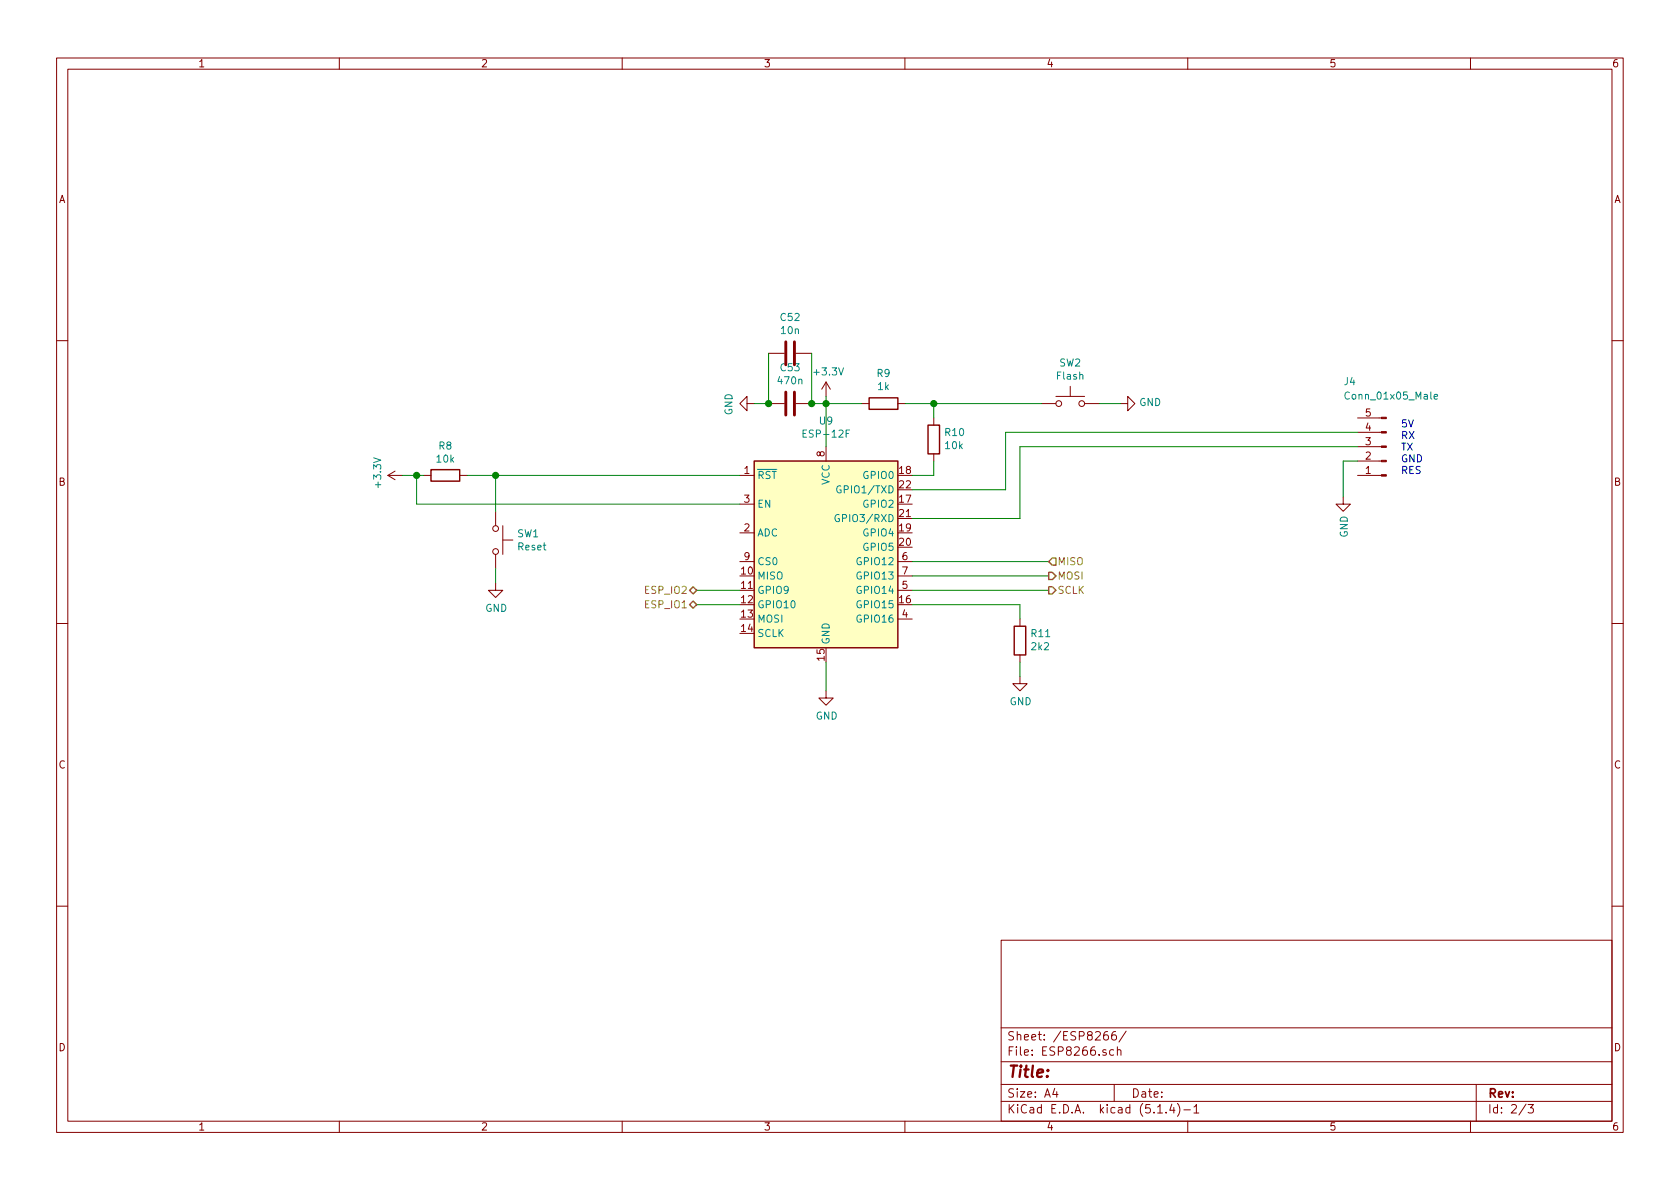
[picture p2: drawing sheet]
EESchema Schematic File Version 4
LIBS:PixelFan-cache
EELAYER 30 0
EELAYER END
$Descr A4 11693 8268
encoding utf-8
Sheet 2 3
Title ""
Date ""
Rev ""
Comp ""
Comment1 ""
Comment2 ""
Comment3 ""
Comment4 ""
$EndDescr
$Comp
L RF_Module:ESP-12F U9
U 1 1
P 5750 3900
F 0 "U9" H 5750 4881 50  0000 C CNN
F 1 "ESP-12F" H 5750 4790 50  0000 C CNN
F 2 "RF_Module:ESP-12E" H 5750 3900 50  0001 C CNN
F 3 "http://wiki.ai-thinker.com/_media/esp8266/esp8266_series_modules_user_manual_v1.1.pdf" H 5400 4000 50  0001 C CNN
	1    5750 3900
	1    0    0    -1  
$EndComp
Text HLabel 4850 4200 0    50   BiDi ~ 0
ESP_IO1
Text HLabel 4850 4100 0    50   BiDi ~ 0
ESP_IO2
$Comp
L power:GND #PWR036
U 1 1
P 5750 4800
F 0 "#PWR036" H 5750 4550 50  0001 C CNN
F 1 "GND" H 5755 4627 50  0000 C CNN
F 2 "" H 5750 4800 50  0001 C CNN
F 3 "" H 5750 4800 50  0001 C CNN
	1    5750 4800
	1    0    0    -1  
$EndComp
Wire Wire Line
	5750 4800 5750 4600
Wire Wire Line
	5750 2750 5750 2800
$Comp
L Device:R R8
U 1 1
P 3100 3300
F 0 "R8" V 2893 3300 50  0000 C CNN
F 1 "10k" V 2984 3300 50  0000 C CNN
F 2 "Resistor_SMD:R_0805_2012Metric_Pad1.15x1.40mm_HandSolder" V 3030 3300 50  0001 C CNN
F 3 "~" H 3100 3300 50  0001 C CNN
	1    3100 3300
	0    1    1    0   
$EndComp
$Comp
L power:+3.3V #PWR035
U 1 1
P 5750 2750
F 0 "#PWR035" H 5750 2600 50  0001 C CNN
F 1 "+3.3V" H 5765 2923 50  0000 C CNN
F 2 "" H 5750 2750 50  0001 C CNN
F 3 "" H 5750 2750 50  0001 C CNN
	1    5750 2750
	1    0    0    -1  
$EndComp
$Comp
L power:+3.3V #PWR033
U 1 1
P 2800 3300
F 0 "#PWR033" H 2800 3150 50  0001 C CNN
F 1 "+3.3V" H 2815 3473 50  0000 C CNN
F 2 "" H 2800 3300 50  0001 C CNN
F 3 "" H 2800 3300 50  0001 C CNN
	1    2800 3300
	0    -1   -1   0   
$EndComp
Wire Wire Line
	2950 3300 2900 3300
Wire Wire Line
	2900 3500 2900 3300
Connection ~ 2900 3300
Wire Wire Line
	2900 3300 2800 3300
Wire Wire Line
	3250 3300 3450 3300
Wire Wire Line
	6350 3300 6500 3300
$Comp
L Device:R R10
U 1 1
P 6500 3050
F 0 "R10" H 6430 3004 50  0000 R CNN
F 1 "10k" H 6430 3095 50  0000 R CNN
F 2 "Resistor_SMD:R_0805_2012Metric_Pad1.15x1.40mm_HandSolder" V 6430 3050 50  0001 C CNN
F 3 "~" H 6500 3050 50  0001 C CNN
	1    6500 3050
	-1   0    0    1   
$EndComp
Wire Wire Line
	6500 3300 6500 3200
$Comp
L Device:R R9
U 1 1
P 6150 2800
F 0 "R9" V 6357 2800 50  0000 C CNN
F 1 "1k" V 6266 2800 50  0000 C CNN
F 2 "Resistor_SMD:R_0805_2012Metric_Pad1.15x1.40mm_HandSolder" V 6080 2800 50  0001 C CNN
F 3 "~" H 6150 2800 50  0001 C CNN
	1    6150 2800
	0    -1   -1   0   
$EndComp
Wire Wire Line
	6300 2800 6500 2800
Wire Wire Line
	6500 2800 6500 2900
Wire Wire Line
	6000 2800 5750 2800
Connection ~ 5750 2800
Wire Wire Line
	5750 2800 5750 3100
Wire Wire Line
	7250 2800 6500 2800
Connection ~ 6500 2800
$Comp
L power:GND #PWR038
U 1 1
P 7800 2800
F 0 "#PWR038" H 7800 2550 50  0001 C CNN
F 1 "GND" V 7805 2672 50  0000 R CNN
F 2 "" H 7800 2800 50  0001 C CNN
F 3 "" H 7800 2800 50  0001 C CNN
	1    7800 2800
	0    -1   -1   0   
$EndComp
Wire Wire Line
	7650 2800 7800 2800
$Comp
L Switch:SW_Push SW2
U 1 1
P 7450 2800
F 0 "SW2" H 7450 3085 50  0000 C CNN
F 1 "Flash" H 7450 2994 50  0000 C CNN
F 2 "Button_Switch_SMD:SW_SPST_B3S-1000" H 7450 3000 50  0001 C CNN
F 3 "~" H 7450 3000 50  0001 C CNN
	1    7450 2800
	1    0    0    -1  
$EndComp
Connection ~ 3450 3300
$Comp
L power:GND #PWR034
U 1 1
P 3450 4050
F 0 "#PWR034" H 3450 3800 50  0001 C CNN
F 1 "GND" H 3455 3877 50  0000 C CNN
F 2 "" H 3450 4050 50  0001 C CNN
F 3 "" H 3450 4050 50  0001 C CNN
	1    3450 4050
	1    0    0    -1  
$EndComp
$Comp
L Device:R R11
U 1 1
P 7100 4450
F 0 "R11" H 7030 4404 50  0000 R CNN
F 1 "2k2" H 7030 4495 50  0000 R CNN
F 2 "Resistor_SMD:R_0805_2012Metric_Pad1.15x1.40mm_HandSolder" V 7030 4450 50  0001 C CNN
F 3 "~" H 7100 4450 50  0001 C CNN
	1    7100 4450
	-1   0    0    1   
$EndComp
$Comp
L power:GND #PWR037
U 1 1
P 7100 4700
F 0 "#PWR037" H 7100 4450 50  0001 C CNN
F 1 "GND" H 7105 4527 50  0000 C CNN
F 2 "" H 7100 4700 50  0001 C CNN
F 3 "" H 7100 4700 50  0001 C CNN
	1    7100 4700
	1    0    0    -1  
$EndComp
Wire Wire Line
	7100 4700 7100 4600
Wire Wire Line
	7100 4300 7100 4200
$Comp
L Connector:Conn_01x05_Male J4
U 1 1
P 9650 3100
F 0 "J4" H 9950 2650 50  0000 R CNN
F 1 "Conn_01x05_Male" H 9950 2750 50  0000 R CNN
F 2 "Connector_PinHeader_2.54mm:PinHeader_1x05_P2.54mm_Vertical" H 9650 3100 50  0001 C CNN
F 3 "~" H 9650 3100 50  0001 C CNN
	1    9650 3100
	-1   0    0    1   
$EndComp
Text Notes 9750 3300 0    50   ~ 0
5V\nRX\nTX\nGND\nRES
Wire Wire Line
	9450 3000 7000 3000
Wire Wire Line
	7000 3000 7000 3400
Wire Wire Line
	9450 3100 7100 3100
Wire Wire Line
	7100 3100 7100 3600
$Comp
L power:GND #PWR039
U 1 1
P 9350 3450
F 0 "#PWR039" H 9350 3200 50  0001 C CNN
F 1 "GND" V 9355 3322 50  0000 R CNN
F 2 "" H 9350 3450 50  0001 C CNN
F 3 "" H 9350 3450 50  0001 C CNN
	1    9350 3450
	1    0    0    -1  
$EndComp
Wire Wire Line
	9450 3200 9350 3200
Wire Wire Line
	9350 3200 9350 3450
Text HLabel 7300 4000 2    50   Output ~ 0
MOSI
Wire Wire Line
	3450 3550 3450 3300
$Comp
L Switch:SW_Push SW1
U 1 1
P 3450 3750
F 0 "SW1" V 3404 3898 50  0000 L CNN
F 1 "Reset" V 3495 3898 50  0000 L CNN
F 2 "Button_Switch_SMD:SW_SPST_B3S-1000" H 3450 3950 50  0001 C CNN
F 3 "~" H 3450 3950 50  0001 C CNN
	1    3450 3750
	0    1    1    0   
$EndComp
Wire Wire Line
	3450 4050 3450 3950
Text HLabel 7300 3900 2    50   Input ~ 0
MISO
Text HLabel 7300 4100 2    50   Output ~ 0
SCLK
Wire Wire Line
	3450 3300 5150 3300
Wire Wire Line
	6350 4100 7300 4100
Wire Wire Line
	6350 3900 7300 3900
Wire Wire Line
	6350 4000 7300 4000
Wire Wire Line
	2900 3500 5150 3500
Wire Wire Line
	6350 4200 7100 4200
Wire Wire Line
	6350 3600 7100 3600
Wire Wire Line
	6350 3400 7000 3400
$Comp
L Device:C C53
U 1 1
P 5500 2800
F 0 "C53" V 5248 2800 50  0000 C CNN
F 1 "470n" V 5339 2800 50  0000 C CNN
F 2 "Capacitor_SMD:C_0805_2012Metric_Pad1.15x1.40mm_HandSolder" H 5538 2650 50  0001 C CNN
F 3 "~" H 5500 2800 50  0001 C CNN
	1    5500 2800
	0    1    1    0   
$EndComp
$Comp
L power:GND #PWR0101
U 1 1
P 5250 2800
F 0 "#PWR0101" H 5250 2550 50  0001 C CNN
F 1 "GND" H 5255 2627 50  0000 C CNN
F 2 "" H 5250 2800 50  0001 C CNN
F 3 "" H 5250 2800 50  0001 C CNN
	1    5250 2800
	0    1    1    0   
$EndComp
Wire Wire Line
	5750 2800 5650 2800
Wire Wire Line
	5350 2800 5250 2800
$Comp
L Device:C C52
U 1 1
P 5500 2450
F 0 "C52" V 5248 2450 50  0000 C CNN
F 1 "10n" V 5339 2450 50  0000 C CNN
F 2 "Capacitor_SMD:C_0805_2012Metric_Pad1.15x1.40mm_HandSolder" H 5538 2300 50  0001 C CNN
F 3 "~" H 5500 2450 50  0001 C CNN
	1    5500 2450
	0    1    1    0   
$EndComp
Wire Wire Line
	5650 2450 5650 2800
Connection ~ 5650 2800
Wire Wire Line
	5350 2450 5350 2800
Connection ~ 5350 2800
Wire Wire Line
	5150 4100 4850 4100
Wire Wire Line
	5150 4200 4850 4200
$EndSCHEMATC
